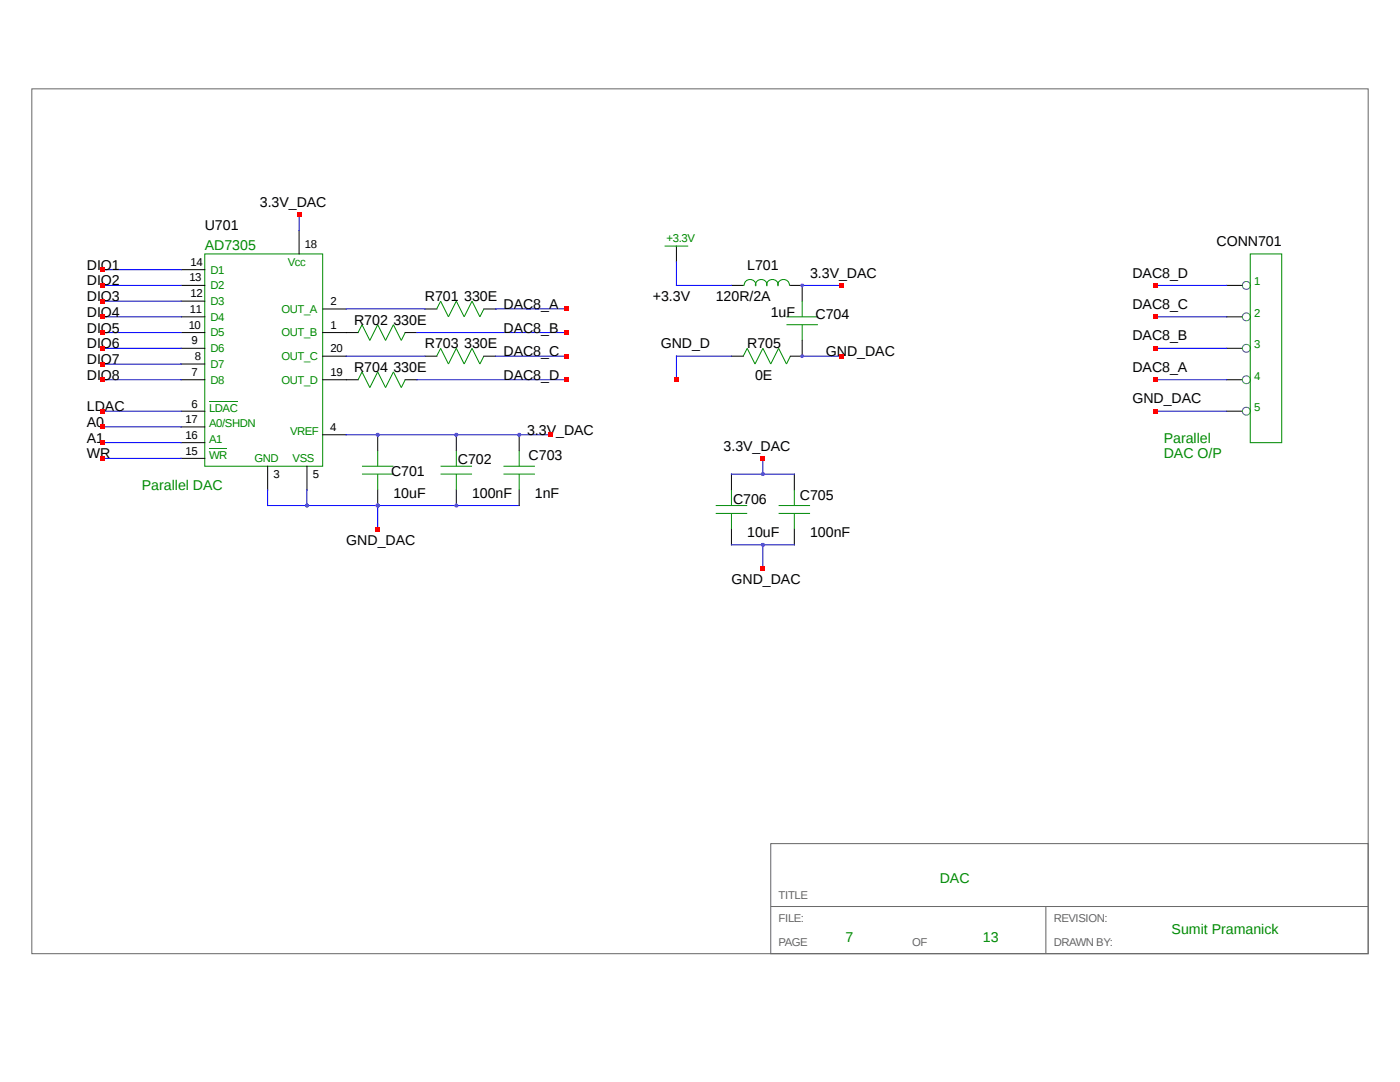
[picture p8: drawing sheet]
<svg xmlns="http://www.w3.org/2000/svg" width="279mm" height="216mm" viewBox="0 0 279 216" stroke-linecap="round" stroke-linejoin="round" font-family="sans-serif">
<path d="M6.3 17.7h266.7v172.6h-266.7zM153.8 168.3h119.2v22h-119.2zM153.8 180.9h119.2M208.7 180.9v9.4" fill="none" stroke="#666" stroke-width=".2"/>
<g fill="none" stroke="#008b00" stroke-width=".2">
<path d="M40.9 50.7h23.5v42.3h-23.5zM132.6 49.1h4.7M148.3 56.9h.2a1.15 1.15 0 0 1 1.2-1.1 1.15 1.15 0 0 1 1.1 1.2 1.12 1.12 0 0 1 1.1-1.2 1.12 1.12 0 0 1 1.1 1.2 1.12 1.12 0 0 1 1.1-1.2 1.12 1.12 0 0 1 1.2 1.2 1.15 1.15 0 0 1 1.1-1.3 1.15 1.15 0 0 1 1.2 1.2h.1M249.5 50.7h6.3v37.6h-6.3zM71.5 66.4l.7-1.6 1.6 3.1 1.6-3.1 1.5 3.1 1.6-3.1 1.6 3.1 .8-1.5M71.5 75.8l.7-1.6 1.6 3.1 1.6-3.1 1.5 3.1 1.6-3.1 1.6 3.1 .8-1.5M87.9 60.1l1.6 3.1 1.6-3.1 1.5 3.1 1.6-3.1 1.6 3.1 .8-1.5M87.9 69.5l1.6 3.1 1.6-3.1 1.5 3.1 1.6-3.1 1.6 3.1 .8-1.5M87.9 60.1l-.8 1.6M87.9 69.5l-.8 1.6M148.3 71.1l.8-1.6 1.6 3.1 1.6-3.1 1.5 3.1 1.6-3.1 1.6 3.1 .7-1.5M157 64.8h6.2"/>
<path d="M157 63.2h6.2M160.1 60.1v3.1M160.1 64.8v3.1M41.7 80.2h5.7M41.7 89.6h3.6M72.2 94.6h6.3M72.2 93h6.3M75.4 89.9v3.1M75.4 94.6v3.1M87.9 94.6h6.3M87.9 93h6.3M91.1 89.9v3.1"/>
<path d="M91.1 94.6v3.1M100.5 94.6h6.3M100.5 93h6.3M103.6 89.9v3.1M103.6 94.6v3.1M146 97.7v3.2M158.5 97.7v3.2M142.8 102.4h6.3M142.8 100.9h6.3M146 102.4v3.2M155.4 102.4h6.3M155.4 100.9h6.3"/>
<path d="M158.5 102.4v3.2"/>
</g>
<g fill="none" stroke="#000" stroke-width=".2">
<path d="M36.2 53.8h4.7M36.2 56.9h4.7M59.7 46v4.7M135 49.1v3.1M146 56.9h2.3M157.7 56.9h2.4v3.2M244.8 56.9h3.1M36.2 60.1h4.7M36.2 63.2h4.7M36.2 66.4h4.7M36.2 69.5h4.7M36.2 72.6h4.7"/>
<path d="M36.2 75.8h4.7M64.4 66.4h7.1M64.4 75.8h7.1M64.4 61.7h4.7M64.4 71.1h4.7M80.9 66.4h2.3M80.9 75.8h2.3M84.8 61.7h2.4M84.8 71.1h2.4M96.6 61.7h2.3M96.6 71.1h2.3M146 71.1h2.4"/>
<path d="M160.1 67.9v3.2h-2.4M244.8 63.2h3.1M244.8 69.5h3.1M244.8 75.8h3.1M36.2 82h4.7M36.2 85.2h4.7M36.2 88.3h4.7M36.2 91.5h4.7M53.4 93v4.7M61.3 93v4.7M64.4 86.8h4.7M75.4 86.8v3.1"/>
<path d="M75.4 97.7v3.2M91.1 86.8v3.1M91.1 97.7v3.2M103.6 86.8v3.1M103.6 97.7v3.2M146 94.6v3.1M158.5 94.6v3.1M244.8 82h3.1M146 105.6v3.1M158.5 105.6v3.1"/>
</g>
<g fill="none" stroke="#00f" stroke-width=".2">
<path d="M20.5 53.8h15.7M20.5 56.9h15.7M59.7 42.8v3.2M135 52.2v4.7h11M160.1 56.9h7.8M230.7 56.9h14.1M20.5 60.1h15.7M20.5 63.2h15.7M20.5 66.4h15.7M20.5 69.5h15.7M20.5 72.6h15.7M20.5 75.8h15.7"/>
<path d="M69.1 61.7h15.7M69.1 71.1h15.7M83.2 66.4h29.8M83.2 75.8h29.8M98.9 61.7h14.1M98.9 71.1h14.1M146 71.1h-11v4.7M160.1 71.1h7.8M230.7 63.2h14.1M230.7 69.5h14.1M230.7 75.8h14.1M20.5 82h15.7"/>
<path d="M20.5 85.2h15.7M20.5 88.3h15.7M20.5 91.5h15.7M53.4 97.7v3.2h50.2M61.3 97.7v3.2M69.1 86.8h40.8M146 94.6h12.5M152.3 91.5v3.1M230.7 82h14.1M75.4 100.9v4.7M146 108.7h12.5M152.3 108.7v4.7"/>
</g>
<g fill="none" stroke="#008b8b" stroke-width=".2">
<circle cx="248.7" cy="56.9" r=".79"/>
<circle cx="248.7" cy="69.5" r=".79"/>
<circle cx="248.7" cy="63.2" r=".79"/>
<circle cx="248.7" cy="75.8" r=".79"/>
<circle cx="248.7" cy="82" r=".79"/>
</g>
<path d="M59.2 42.4h1v.9h-1z" fill="#f00"/>
<g fill="#a020f0">
<circle cx="75.4" cy="86.8" r=".4"/>
<circle cx="91.1" cy="86.8" r=".4"/>
<circle cx="103.6" cy="86.8" r=".4"/>
</g>
<path d="M109.4 86.3h1v.9h-1z" fill="#f00"/>
<g fill="#a020f0">
<circle cx="75.4" cy="100.9" r=".4"/>
<circle cx="75.4" cy="86.8" r=".4"/>
<circle cx="61.3" cy="100.9" r=".4"/>
<circle cx="91.1" cy="100.9" r=".4"/>
</g>
<g fill="#f00">
<path d="M74.9 105.1h.9v1h-.9z"/>
<path d="M20 53.3h.9v1h-.9z"/>
<path d="M20 56.5h.9v.9h-.9z"/>
<path d="M20 59.6h.9v1h-.9z"/>
<path d="M20 62.8h.9v.9h-.9z"/>
<path d="M20 65.9h.9v.9h-.9z"/>
<path d="M20 69h.9v1h-.9z"/>
<path d="M20 72.2h.9v.9h-.9z"/>
<path d="M20 75.3h.9v.9h-.9z"/>
<path d="M20 81.6h.9v.9h-.9z"/>
<path d="M20 84.7h.9v1h-.9z"/>
<path d="M20 87.9h.9v.9h-.9z"/>
<path d="M20 91h.9v.9h-.9z"/>
<path d="M112.6 61.2h.9v.9h-.9z"/>
<path d="M112.6 65.9h.9v.9h-.9z"/>
<path d="M112.6 70.6h.9v.9h-.9z"/>
<path d="M112.6 75.3h.9v.9h-.9z"/>
</g>
<g fill="#a020f0">
<circle cx="91.1" cy="100.9" r=".4"/>
<circle cx="91.1" cy="86.8" r=".4"/>
<circle cx="103.6" cy="86.8" r=".4"/>
<circle cx="160.1" cy="57" r=".4"/>
</g>
<path d="M167.5 56.5h.9v.9h-.9z" fill="#f00"/>
<circle cx="160.1" cy="71.1" r=".4" fill="#a020f0"/>
<path d="M167.5 70.6h.9v.9h-.9z" fill="#f00"/>
<g fill="#a020f0">
<circle cx="152.2" cy="94.6" r=".4"/>
<circle cx="152.2" cy="108.7" r=".4"/>
</g>
<path d="M151.8 91h.9v.9h-.9z" fill="#f00"/>
<circle cx="152.2" cy="108.7" r=".4" fill="#a020f0"/>
<g fill="#f00">
<path d="M151.8 113h.9v.9h-.9z"/>
<path d="M230.2 56.5h1v.9h-1z"/>
<path d="M230.2 62.8h1v.9h-1z"/>
<path d="M230.2 69h1v1h-1z"/>
<path d="M230.2 75.3h1v.9h-1z"/>
<path d="M230.2 81.6h1v.9h-1z"/>
<path d="M134.5 75.3h1v.9h-1z"/>
</g>
<g font-size="2.8">
<text x="51.8" y="41.3">3.3V_DAC</text>
<text x="40.9" y="46">U701</text>
<text x="17.3" y="53.8">DIO1</text>
<text x="149.1" y="53.8">L701</text>
<text x="242.8" y="49.1">CONN701</text>
<text x="17.3" y="57">DIO2</text>
<text x="161.7" y="55.4">3.3V_DAC</text>
<text x="226" y="55.4">DAC8_D</text>
<text x="17.3" y="60.1">DIO3</text>
<text x="17.3" y="63.2">DIO4</text>
<text x="70.7" y="64.8">R702 330E</text>
<text x="84.8" y="60.1">R701 330E</text>
<text x="100.5" y="61.7">DAC8_A</text>
<text x="130.3" y="60.1">+3.3V</text>
<text x="142.8" y="60.1">120R/2A</text>
<text x="153.8" y="63.2">1uF</text>
<text x="162.8" y="63.6">C704</text>
<text x="226" y="61.7">DAC8_C</text>
<text x="17.3" y="66.4">DIO5</text>
<text x="17.3" y="69.5">DIO6</text>
<text x="84.8" y="69.5">R703 330E</text>
<text x="100.5" y="66.4">DAC8_B</text>
<text x="100.5" y="71.1">DAC8_C</text>
<text x="131.9" y="69.5">GND_D</text>
<text x="149.1" y="69.5">R705</text>
<text x="164.8" y="71.1">GND_DAC</text>
<text x="226" y="67.9">DAC8_B</text>
<text x="17.3" y="72.6">DIO7</text>
<text x="17.3" y="75.8">DIO8</text>
<text x="70.7" y="74.2">R704 330E</text>
<text x="100.5" y="75.8">DAC8_D</text>
<text x="150.7" y="75.8">0E</text>
<text x="226" y="74.2">DAC8_A</text>
<text x="17.3" y="82.1">LDAC</text>
<text x="226" y="80.5">GND_DAC</text>
<text x="17.3" y="85.2">A0</text>
<text x="17.3" y="88.3">A1</text>
<text x="105.2" y="86.8">3.3V_DAC</text>
<text x="144.4" y="89.9">3.3V_DAC</text>
<text x="17.3" y="91.5">WR</text>
<text x="78" y="95">C701</text>
<text x="91.4" y="92.7">C702</text>
<text x="105.5" y="91.9">C703</text>
<text x="78.5" y="99.3">10uF</text>
<text x="94.2" y="99.3">100nF</text>
<text x="106.8" y="99.3">1nF</text>
<text x="146.3" y="100.5">C706</text>
<text x="159.6" y="99.7">C705</text>
<text x="149.1" y="107.2">10uF</text>
<text x="161.7" y="107.2">100nF</text>
<text x="69.1" y="108.7">GND_DAC</text>
<text x="146" y="116.6">GND_DAC</text>
</g>
<g font-size="2.8" fill="#008b00">
<text x="40.9" y="49.9">AD7305</text>
<text x="232.3" y="88.3">Parallel</text>
<text x="232.3" y="91.5">DAC O/P</text>
<text x="28.3" y="97.7">Parallel DAC</text>
<text x="187.5" y="176.2">DAC</text>
<text x="168.7" y="187.9">7</text>
<text x="196.2" y="187.9">13</text>
<text x="233.8" y="186.4">Sumit Pramanick</text>
</g>
<g font-size="2.3">
<text x="38" y="53">14</text>
<text x="60.9" y="49.5">18</text>
<text x="37.8" y="56.2">13</text>
<text x="38" y="59.3">12</text>
<text x="37.7" y="65.6">10</text>
<text x="37.9" y="62.4">11</text>
<text x="66" y="60.9">2</text>
<text x="66" y="65.6">1</text>
<text x="38.2" y="68.7">9</text>
<text x="38.9" y="71.9">8</text>
<text x="66" y="70.3">20</text>
<text x="38.2" y="75">7</text>
<text x="66" y="75">19</text>
<text x="38.2" y="81.3">6</text>
<text x="37" y="84.5">17</text>
<text x="37" y="87.6">16</text>
<text x="65.9" y="86">4</text>
<text x="37" y="90.8">15</text>
<text x="54.6" y="95.4">3</text>
<text x="62.4" y="95.4">5</text>
</g>
<g font-size="2.3" fill="#008b00">
<text x="57.5" y="53">Vcc</text>
<text x="133" y="48.3">+3.3V</text>
<text x="42" y="54.6">D1</text>
<text x="42" y="57.7">D2</text>
<text x="250.3" y="56.9">1</text>
<text x="42" y="60.9">D3</text>
<text x="42" y="64">D4</text>
<text x="56.2" y="62.4">OUT_A</text>
<text x="250.3" y="63.2">2</text>
<text x="42" y="67.1">D5</text>
<text x="42" y="70.3">D6</text>
<text x="56.2" y="67.1">OUT_B</text>
<text x="56.2" y="71.9">OUT_C</text>
<text x="250.3" y="69.5">3</text>
<text x="42" y="73.4">D7</text>
<text x="42" y="76.6">D8</text>
<text x="56.2" y="76.6">OUT_D</text>
<text x="250.3" y="75.8">4</text>
<text x="41.7" y="82.1">LDAC</text>
<text x="250.3" y="82">5</text>
<text x="41.7" y="85.3">A0/SHDN</text>
<text x="41.7" y="88.4">A1</text>
<text x="57.9" y="86.8">VREF</text>
<text x="41.7" y="91.5">WR</text>
<text x="50.8" y="92.2">GND</text>
<text x="58.4" y="92.2">VSS</text>
</g>
<g font-size="2.3" fill="#666">
<text x="155.4" y="179.3">TITLE</text>
<text x="155.4" y="184">FILE:</text>
<text x="210.3" y="184">REVISION:</text>
<text x="155.4" y="188.7">PAGE</text>
<text x="182" y="188.7">OF</text>
<text x="210.3" y="188.7">DRAWN BY:</text>
</g>
</svg>
